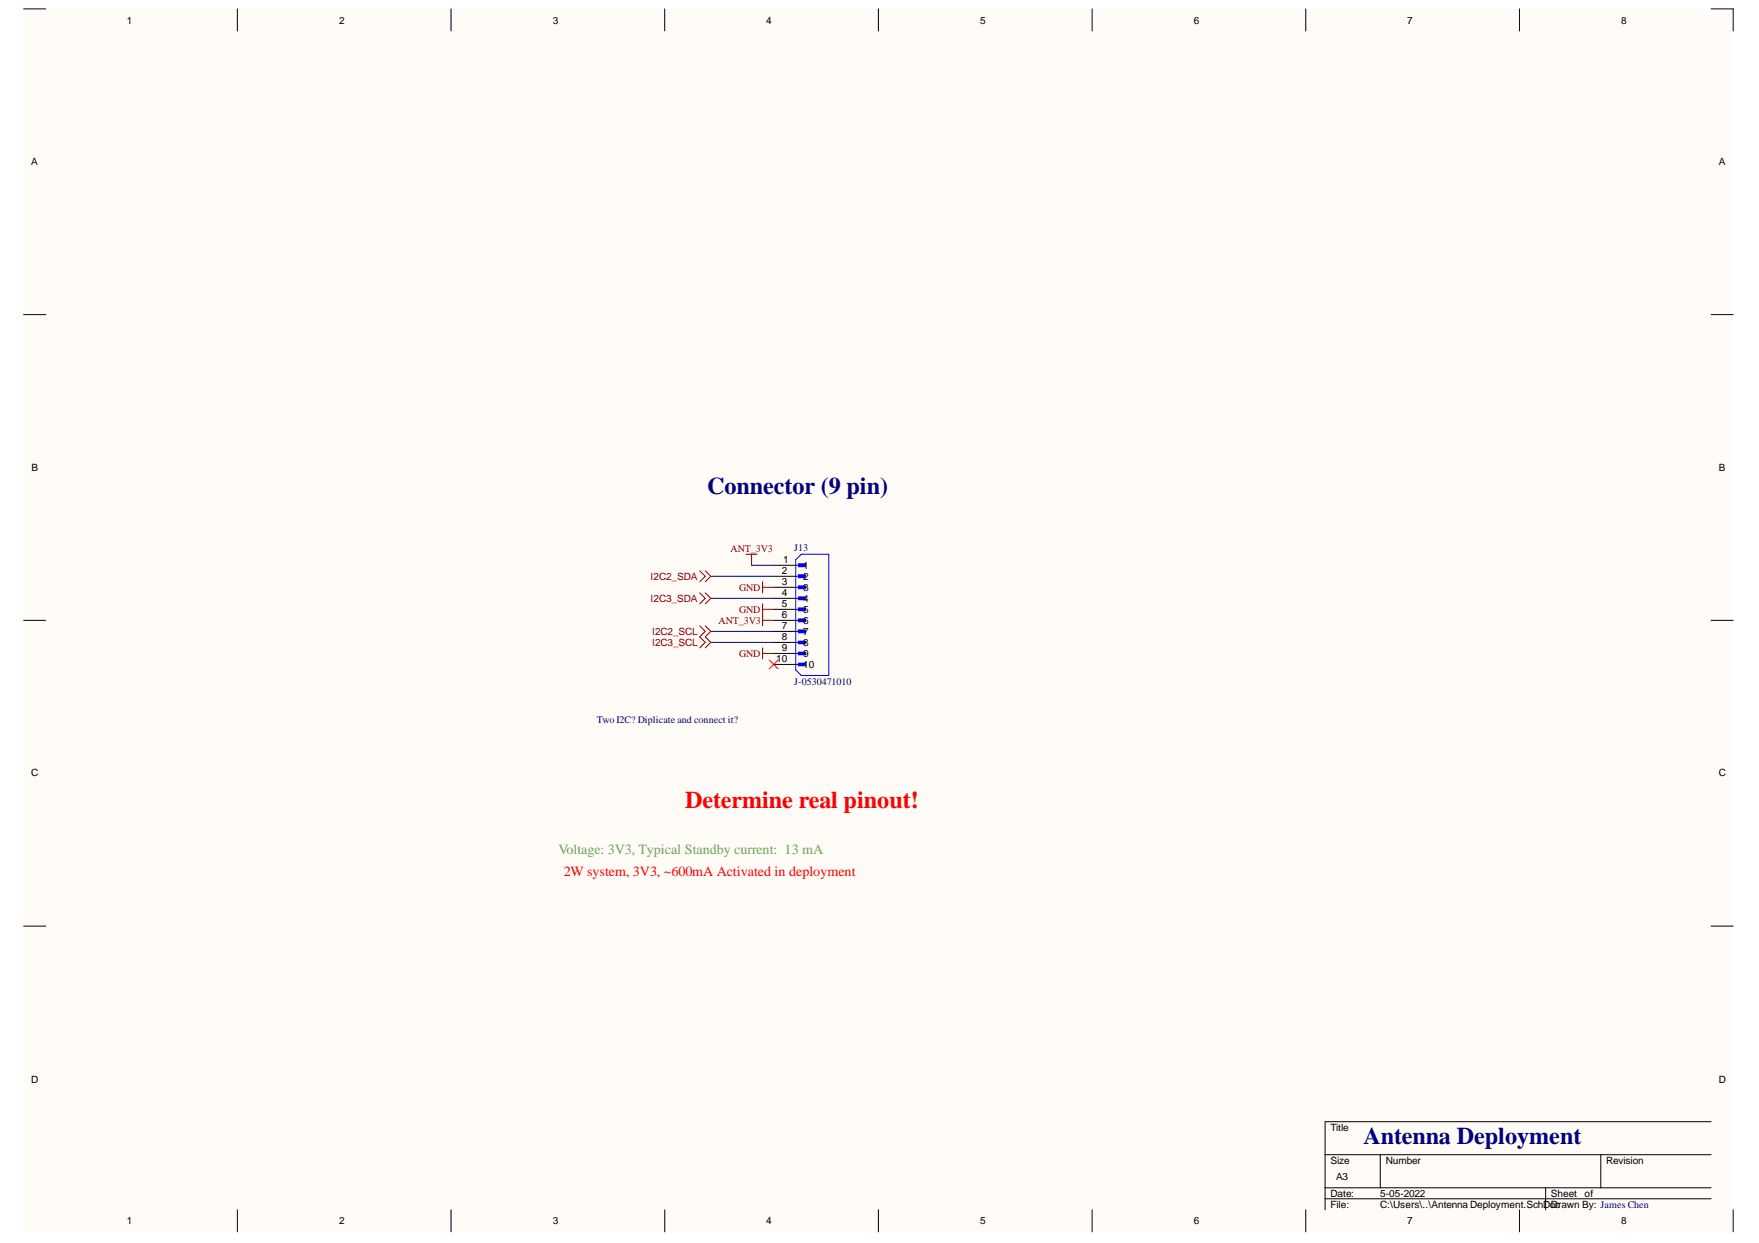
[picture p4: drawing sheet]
<svg xmlns="http://www.w3.org/2000/svg" width="297mm" height="210mm" viewBox="0 0 297 210" stroke-linecap="round" stroke-linejoin="round" font-family="sans-serif">
<g fill="#fffcf8">
<path d="M4 1.5h288.7v206.5h-288.7z" fill-rule="evenodd"/>
<path d="M7.7 5.2h281.2v199.1h-281.2z" fill-rule="evenodd"/>
</g>
<g fill="none" stroke="#000" stroke-width=".17">
<path d="M4 1.5h3.7M40.1 1.5v3.7M76.2 1.5v3.7M112.2 1.5v3.7M148.3 1.5v3.7M184.4 1.5v3.7M220.5 1.5v3.7M256.6 1.5v3.7M288.9 1.5h3.8v3.7M4 53.1h3.7M288.9 53.1h3.8M4 104.8h3.7"/>
<path d="M288.9 104.8h3.8M4 156.4h3.7M288.9 156.4h3.8M223.8 195h65.1M233.1 195v5.6M270.3 195v5.6M288.9 189.4h-65.1v14.9M40.1 204.3v3.7M76.2 204.3v3.7M112.3 204.3v3.7M148.3 204.3v3.7M184.4 204.3v3.7"/>
<path d="M220.5 204.3v3.7M223.8 200.6h65.1M223.8 202.4h65.1M256.6 204.3v3.7M261 200.6v3.7M292.7 204.3v3.7"/>
</g>
<path d="M118.2 96.4l.9 .9-.9 .9M119.1 96.4l.9 .9M120 97.3l-.9 .9M120 97.3h.4M126 93.6h1.8M126.9 93.6v1.9M118.2 105.7l.9 .9-.9 1M119.1 105.7l.9 .9M120 106.6l-.9 1M120 106.6h.4" fill="none" stroke="#800000" stroke-width=".17"/>
<path d="M134.8 95.2h1.2v.5h-1.2z" fill-rule="evenodd" fill="#00f"/>
<path d="M134.8 95.2h1.2v.5h-1.2z" fill="none" stroke="#00f" stroke-width=".17"/>
<path d="M134.8 97.1h1.2v.5h-1.2z" fill-rule="evenodd" fill="#00f"/>
<path d="M134.8 97.1h1.2v.5h-1.2z" fill="none" stroke="#00f" stroke-width=".17"/>
<path d="M134.8 98.9h1.2v.5h-1.2z" fill-rule="evenodd" fill="#00f"/>
<path d="M134.8 98.9h1.2v.5h-1.2z" fill="none" stroke="#00f" stroke-width=".17"/>
<path d="M134.8 100.8h1.2v.5h-1.2z" fill-rule="evenodd" fill="#00f"/>
<path d="M134.8 100.8h1.2v.5h-1.2z" fill="none" stroke="#00f" stroke-width=".17"/>
<path d="M134.8 102.7h1.2v.4h-1.2z" fill-rule="evenodd" fill="#00f"/>
<path d="M134.8 102.7h1.2v.4h-1.2z" fill="none" stroke="#00f" stroke-width=".17"/>
<path d="M134.8 104.5h1.2v.5h-1.2z" fill-rule="evenodd" fill="#00f"/>
<path d="M134.8 104.5h1.2v.5h-1.2z" fill="none" stroke="#00f" stroke-width=".17"/>
<path d="M134.8 106.4h1.2v.5h-1.2z" fill-rule="evenodd" fill="#00f"/>
<path d="M134.8 106.4h1.2v.5h-1.2z" fill="none" stroke="#00f" stroke-width=".17"/>
<path d="M134.8 108.2h1.2v.5h-1.2z" fill-rule="evenodd" fill="#00f"/>
<path d="M134.8 108.2h1.2v.5h-1.2z" fill="none" stroke="#00f" stroke-width=".17"/>
<path d="M134.8 110.1h1.2v.5h-1.2z" fill-rule="evenodd" fill="#00f"/>
<path d="M134.8 110.1h1.2v.5h-1.2z" fill="none" stroke="#00f" stroke-width=".17"/>
<path d="M134.8 112h1.2v.4h-1.2z" fill-rule="evenodd" fill="#00f"/>
<path d="M134.4 94.5l.9-.9h4.7v20.5h-4.7l-.9-1zM134.4 95.5h1.4M134.4 97.3h1.4M134.4 99.2h1.4M134.4 101h1.4M134.4 102.9h1.4M134.4 104.8h1.4M134.4 106.6h1.4M134.4 108.5h1.4M134.4 110.3h1.4M134.4 112.2h1.4M134.8 112h1.2v.4h-1.2z" fill="none" stroke="#00f" stroke-width=".17"/>
<path d="M130.6 95.5h3.8M130.6 97.3h3.8M130.6 99.2h3.8M130.6 101h3.8M130.6 102.9h3.8M130.6 104.8h3.8M130.6 106.6h3.8M130.6 108.5h3.8M130.6 110.3h3.8M130.6 112.2h3.8" fill="none" stroke="#000" stroke-width=".17"/>
<g fill="none" stroke="#800000" stroke-width=".17">
<path d="M128.8 98.2v1.9M128.8 99.2h1.8M118.2 107.6l.9 .9-.9 .9M118.2 100.1l.9 .9-.9 1M119.1 107.6l.9 .9M119.1 100.1l.9 .9M120 108.5l-.9 .9M120 108.5h.4M120 101l-.9 1M120 101h.4M128.8 102v3.7M128.8 109.4v1.9"/>
<path d="M128.8 102.9h1.8M128.8 104.8h1.8M128.8 110.3h1.8"/>
</g>
<path d="M129.9 111.5l1.5 1.4M131.4 111.5l-1.5 1.4" fill="none" stroke="#f00" stroke-width=".17"/>
<path d="M120.4 97.3h10.2M126.9 95.5h3.7M120.4 106.6h10.2M120.4 108.5h10.2M120.4 101h10.2" fill="none" stroke="#000080" stroke-width=".17"/>
<g font-size="4.1" fill="#000080">
<text x="119.4" y="83.4">Connector (9 pin)</text>
<text x="230.3" y="193.2">Antenna Deployment</text>
</g>
<text font-size="4.1" fill="#f00" x="115.7" y="136.4">Determine real pinout!</text>
<text font-size="2.4" fill="#6aa84f" x="94.3" y="144.2">Voltage: 3V3, Typical Standby current: 13 mA</text>
<text font-size="2.4" fill="#f00" x="95.2" y="148">2W system, 3V3, ~600mA Activated in deployment</text>
<g font-size="1.7">
<text x="21.4" y="4">1</text>
<text x="57.3" y="4">2</text>
<text x="93.4" y="4">3</text>
<text x="129.4" y="4">4</text>
<text x="165.5" y="4">5</text>
<text x="201.6" y="4">6</text>
<text x="237.6" y="4">7</text>
<text x="273.7" y="4">8</text>
<text x="5.2" y="27.9">A</text>
<text x="290.2" y="27.9">A</text>
<text x="5.3" y="79.5">B</text>
<text x="290.2" y="79.5">B</text>
<text x="132.3" y="95.1">1</text>
<text x="132" y="97">2</text>
<text x="132" y="98.8">3</text>
<text x="132" y="100.7">4</text>
<text x="135.6" y="96.1">1</text>
<text x="135.6" y="97.9">2</text>
<text x="135.6" y="99.8">3</text>
<text x="135.6" y="101.6">4</text>
<text x="132" y="102.6">5</text>
<text x="132" y="104.4">6</text>
<text x="132" y="106.3">7</text>
<text x="135.6" y="103.5">5</text>
<text x="135.6" y="105.3">6</text>
<text x="135.6" y="107.2">7</text>
<text x="131.1" y="111.9">10</text>
<text x="132" y="108.1">8</text>
<text x="132" y="110">9</text>
<text x="135.6" y="109.1">8</text>
<text x="135.6" y="110.9">9</text>
<text x="135.6" y="112.8">10</text>
<text x="5.2" y="131.1">C</text>
<text x="290.2" y="131.1">C</text>
<text x="5.2" y="182.8">D</text>
<text x="290.2" y="182.8">D</text>
<text x="224.7" y="190.9">Title</text>
<text x="224.7" y="196.5">Size</text>
<text x="234" y="196.5">Number</text>
<text x="271.2" y="196.5">Revision</text>
<text x="224.7" y="202.1">Date:</text>
<text x="224.7" y="203.9">File:</text>
<text x="225.6" y="199.3">A3</text>
<text x="233.1" y="202.1">5-05-2022</text>
<text x="233.1" y="203.9">C:\Users\..\Antenna Deployment.SchDoDcrawn By: James Chen</text>
<text x="261.9" y="202.1">Sheet</text>
<text x="267.6" y="202.1">of</text>
<text x="21.4" y="206.7">1</text>
<text x="57.3" y="206.7">2</text>
<text x="93.4" y="206.7">3</text>
<text x="129.4" y="206.7">4</text>
<text x="165.5" y="206.7">5</text>
<text x="201.6" y="206.7">6</text>
<text x="237.6" y="206.7">7</text>
<text x="273.7" y="206.7">8</text>
</g>
<g font-size="1.7" fill="#800000">
<text x="123.4" y="93.3">ANT_3V3</text>
<text x="109.9" y="97.9">I2C2_SDA</text>
<text x="109.9" y="101.6">I2C3_SDA</text>
<text x="124.8" y="99.8">GND</text>
<text x="110.1" y="107.2">I2C2_SCL</text>
<text x="121.4" y="105.3">ANT_3V3</text>
<text x="124.8" y="103.5">GND</text>
<text x="110.1" y="109.1">I2C3_SCL</text>
<text x="124.8" y="110.9">GND</text>
</g>
<g font-size="1.7" fill="#000080">
<text x="134.1" y="93">J13</text>
<text x="134.1" y="115.7">J-0530471010</text>
<text x="100.8" y="122.1">Two I2C? Diplicate and connect it?</text>
</g>
</svg>
